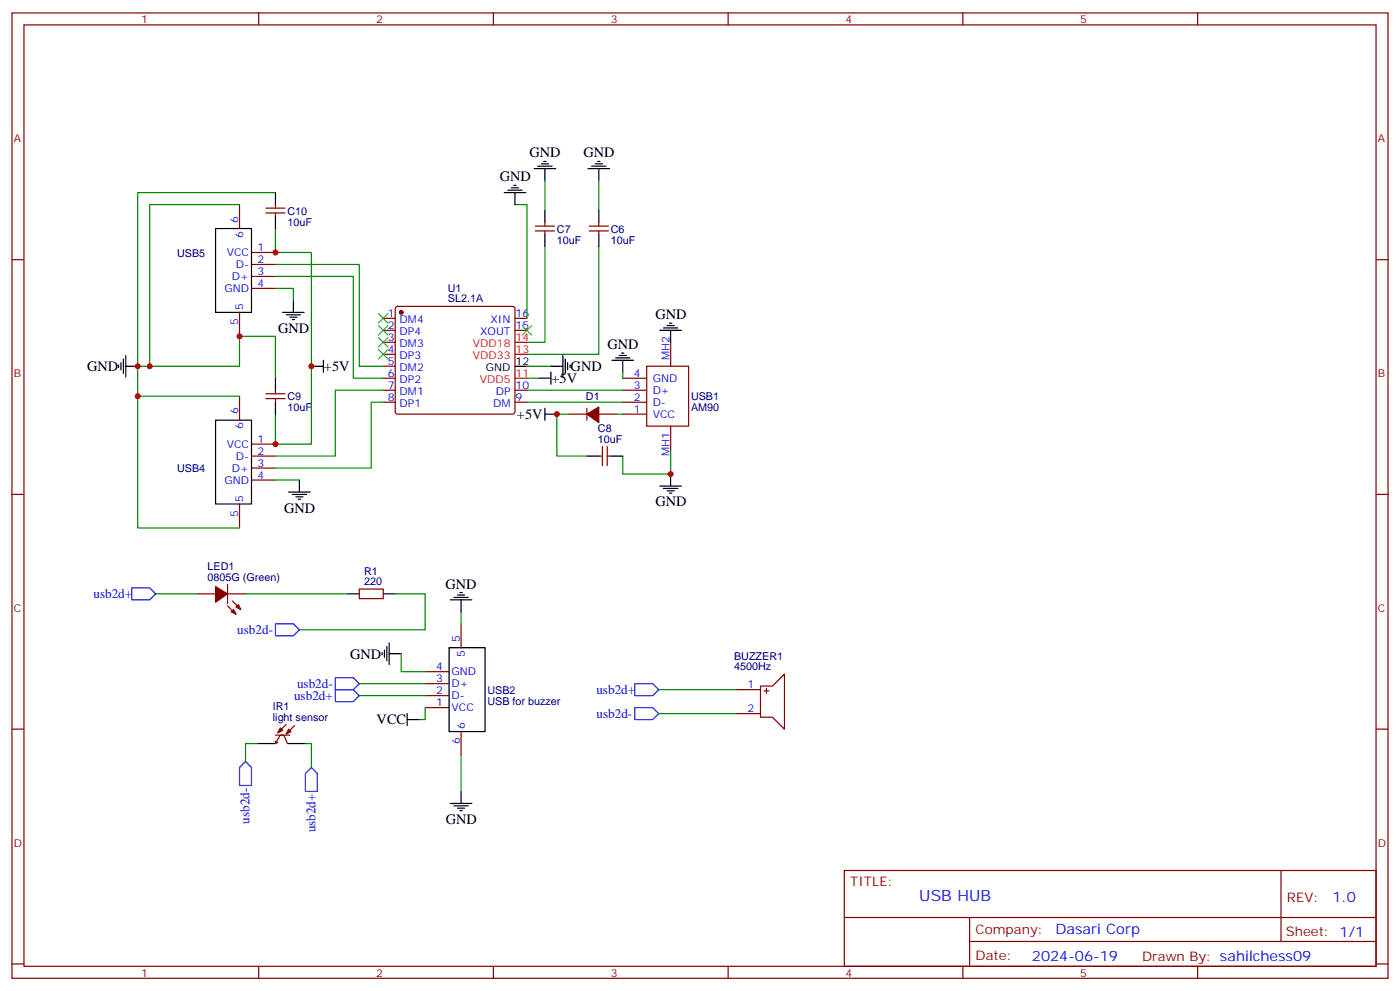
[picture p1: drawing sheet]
<svg xmlns="http://www.w3.org/2000/svg" width="412mm" height="292mm" viewBox="0 0 412 292" stroke-linecap="round" stroke-linejoin="round" font-family="sans-serif">
<g fill="none" stroke="#870000" stroke-width=".35">
<path d="M3.5 3.8h405.4v284.3h-405.4zM7.1 7.3h398.2v277.3h-398.2zM76.2 3.8v3.5M145.3 3.8v3.5M214.5 3.8v3.5M283.6 3.8v3.5M352.8 3.8v3.5M3.5 76.5h3.6M70.6 60.3v7M74.1 74.4h7M74.1 77.9h7M78.3 62.7h5.7"/>
<path d="M78.3 61.3h5.7M81.1 60.3v1M81.1 62.7v1.1M157.7 68h5.6M157.7 66.6h5.6M160.5 65.5v1.1M160.5 68v1.1M173.6 68h5.6M173.6 66.6h5.6M176.4 65.5v1.1M176.4 68v1.1M405.3 76.5h3.6"/>
<path d="M70.6 92v7.1M74.1 81.4h7M74.1 84.9h7M112.9 93.8h3.5M112.9 97.3h3.5M116.7 90.4l.4-.2h33.9l.5 .2 .2 .5v30.4l-.2 .5-.5 .2h-33.9l-.5-.2-.2-.5v-30.4zM151.7 93.8h3.5M151.7 97.3h3.5M70.6 116.7v7.1M78.3 117.4h5.7M78.3 116h5.7M81.1 114.9v1.1"/>
<path d="M81.1 117.4v1.1M112.9 100.8h3.5M112.9 104.4h3.5M112.9 107.9h3.5M112.9 111.4h3.5M112.9 114.9h3.5M112.9 118.5h3.5M151.7 114.9h3.5M151.7 118.5h3.5M183.4 111.4h7.1M183.4 114.9h7.1M183.4 118.5h7.1"/>
<path d="M190.5 107.9h12.3v17.6h-12.3zM197.6 100.8v7.1M74.1 130.8h7M74.1 134.3h7M74.1 137.9h7M167.6 122h5.3M172.9 120.2v3.6M176.4 134.3h1M176.4 122h5.3M177.4 131.5v5.7M178.9 134.3h1M178.9 131.5v5.7"/>
<path d="M183.4 122h7.1M197.6 125.5v7.1M3.5 145.6h3.6M70.6 148.4v7.1M74.1 141.4h7M405.3 145.6h3.6M58.2 174.9h5.3M67 174.9h5.3M67 178.4l2.5 2.5M67 172.1v5.6M68.4 177l2.5 2.5M105.8 173.5h7.1v2.8h-7.1z"/>
<path d="M125.2 197.8h7.1M135.8 183.7v7.1M3.5 214.8h3.6M81.1 219l1.4-2.5h1.1l1.1 2.5M81.1 218.3v.7M81.1 216.5h4.3M81.8 218.7l-.7 .3M84.3 213.4l-2.5 2.4M86.8 213.7l-2.5 2.5M125.2 208.4h7.1M125.2 204.9h7.1M125.2 201.4h7.1"/>
<path d="M135.8 215.5v7M217 203.1h7M217 210.2h7M224 202.1h3.5l3.6-3.6v16.3l-3.6-3.6h-3.5zM225.1 203.5h1.4M225.8 202.8v1.4M405.3 214.8h3.6M248.7 256.4h156.6v28.2h-156.6zM377.3 256.4v20.9M248.7 270.2h156.5M285.6 277.3h119.6M285.6 270.2v14.2"/>
<path d="M3.5 283.9h3.6M76.2 284.6v3.5M145.3 284.6v3.5M214.5 284.6v3.5M283.6 284.6v3.5M352.8 284.6v3.5M405.3 283.9h3.6"/>
</g>
<g fill="#870000" stroke="#870000" stroke-width=".35">
<path d="M172.9 122l3.5-2.1v4.6z"/>
<path d="M82.5 214.4l.8 .7-1.5 .7z"/>
<path d="M85 214.8l.7 .7-1.4 .7z"/>
<path d="M69.5 178.8l.7-.7 .7 1.4z"/>
<path d="M68.1 180.2l.7-.7 .7 1.4z"/>
<path d="M63.5 172.8l3.5 2.1-3.5 2.5z"/>
<circle cx="118.2" cy="92" r=".53"/>
</g>
<path d="M151.7 111.4h3.5M151.7 104.4h3.5M151.7 100.8h3.5" fill="none" stroke="#f00" stroke-width=".35"/>
<g fill="none" stroke="#000" stroke-width=".35">
<path d="M81.1 56.7v3.6M148.5 56.7h6.4M149.6 56h4.2M150.6 55.3h2.2M151.3 54.6h.7M151.7 56.7v3.6M157.3 49.7h6.4M158.4 49h4.2M159.5 48.3h2.1M160.2 47.6h.7M160.5 49.7v3.5M173.2 49.7h6.4"/>
<path d="M174.3 49h4.2M175.3 48.3h2.1M176 47.6h.7M176.4 49.7v3.5M63.5 67.3h10.6v24.7h-10.6zM81.1 63.8v3.5M160.5 62v3.5M160.5 69.1v3.5M176.4 62v3.5M176.4 69.1v3.5M83.3 92h6.3M84.3 92.7h4.2"/>
<path d="M85.4 93.4h2.1M86.1 94.1h.7M86.4 88.5v3.5M194.4 97.3h6.3M195.4 96.6h4.3M196.5 95.9h2.1M197.2 95.2h.7M197.6 97.3v3.5M34.9 107.5v.7M35.6 106.8v2.1M36.3 105.8v4.2M37 107.9h3.6"/>
<path d="M37 104.7v6.4M81.1 111.4v3.5M81.1 118.5v3.5M91.7 107.9h3.5M95.2 106.1v3.5M151.7 107.9h3.5M158.7 111.4h3.6M162.3 107.9h3.5M162.3 109.6v3.6M165.8 104.7v6.4M166.5 105.8v4.2M167.2 106.8v2.1"/>
<path d="M167.9 107.5v.7M180.3 106.1h6.3M181.3 105.4h4.3M182.4 104.7h2.1M183.1 104h.7M183.4 106.1v3.5M63.5 123.8h10.6v24.6h-10.6zM160.5 122h3.5M160.5 120.2v3.6M172.9 134.3h3.5M179.9 134.3h3.5M197.6 139.6v3.6"/>
<path d="M85 144.9h6.4M86.1 145.6h4.2M87.1 146.3h2.2M87.8 147h.7M88.2 141.4v3.5M194.4 143.2h6.3M195.4 143.9h4.3M196.5 144.6h2.1M197.2 145.3h.7M102.3 174.9h3.5M112.9 174.9h3.5M132.6 176.7h6.4"/>
<path d="M133.7 176h4.2M134.8 175.3h2.1M135.5 174.6h.7M135.8 176.7v3.5M112.5 192.2v.7M113.2 191.5v2.1M113.9 190.4v4.3M114.7 192.5h3.5M114.7 189.4v6.3M132.3 190.8h10.6v24.7h-10.6zM75.8 219h5.3M84.7 219h5.3"/>
<path d="M119.9 211.9h3.6M119.9 210.2v3.5M132.6 236.6h6.4M133.7 237.3h4.2M134.8 238.1h2.1M135.5 238.8h.7M135.8 233.1v3.5"/>
</g>
<path d="M111.5 92.4l2.8 2.8M111.5 95.9l2.8 2.8M111.5 99.4l2.8 2.8M114.3 92.4l-2.8 2.8M114.3 95.9l-2.8 2.8M114.3 99.4l-2.8 2.8M153.8 95.9l2.8 2.8M156.6 95.9l-2.8 2.8M111.5 102.9l2.8 2.9M114.3 102.9l-2.8 2.9" fill="none" stroke="#3c3" stroke-width=".35"/>
<g fill="none" stroke="#008700" stroke-width=".35">
<path d="M81.1 56.7h-40.5v51.2h3.5v-47.6h26.5M160.5 53.2v8.8M176.4 53.2v8.8M81.1 67.3v7.1h10.6v56.4h-10.6v-8.8M81.1 77.9h24.7v30h7.1M151.7 60.3h3.5v33.5M160.5 72.6v28.2h-5.3M176.4 72.6v31.8h-21.2M81.1 84.9h5.3v3.6M81.1 81.4h23v30h8.8M40.6 107.9v47.6h30M40.6 116.7h30"/>
<path d="M44.1 107.9h26.5v-8.8h10.5v12.3M112.9 114.9h-14.1v19.4h-17.7M112.9 118.5h-3.5v19.4h-28.3M155.2 111.4h3.5M155.2 107.9h7.1M155.2 118.5h28.2M155.2 114.9h28.2M183.4 109.6v1.8M167.6 122h-3.6v12.3h8.9M181.7 122h1.7M197.6 132.6v7h-14.2v-5.3M81.1 141.4h7.1"/>
<path d="M45.9 174.9h12.3M72.3 174.9h30M116.4 174.9h8.8v10.6h-37M118.2 192.5v5.3h7M135.8 180.2v3.5M75.8 219h-3.5v5.3M90 219h1.7v7.1M105.8 201.4h19.4M105.8 204.9h19.4M125.2 208.4v3.5h-1.7M194 203.1h23M194 210.2h23"/>
<path d="M135.8 222.5v10.6"/>
</g>
<path d="M38.8 173.1h5.3l1.8 1.8-1.8 1.8h-5.3zM81.1 183.7h5.3l1.8 1.8-1.8 1.8h-5.3zM98.8 199.6h5.3l1.7 1.8-1.7 1.7h-5.3zM98.8 203.1h5.3l1.7 1.8-1.7 1.8h-5.3zM187 201.4h5.3l1.7 1.7-1.7 1.8h-5.3zM187 208.4h5.3l1.7 1.8-1.7 1.7h-5.3zM72.3 224.3l1.8 1.8v5.3h-3.5v-5.3zM91.7 226.1l1.8 1.7v5.3h-3.5v-5.3z" fill="none" stroke="#00f" stroke-width=".35"/>
<g fill="#c00">
<circle cx="81.1" cy="74.4" r=".88"/>
<circle cx="81.1" cy="130.8" r=".88"/>
<circle cx="91.7" cy="107.9" r=".88"/>
<circle cx="164" cy="122" r=".88"/>
<circle cx="40.6" cy="107.9" r=".88"/>
<circle cx="40.6" cy="116.7" r=".88"/>
<circle cx="44.1" cy="107.9" r=".88"/>
<circle cx="70.6" cy="99.1" r=".88"/>
<circle cx="197.6" cy="139.6" r=".88"/>
</g>
<text font-size="4.6" fill="#00f" x="270.8" y="265.4">USB HUB</text>
<g font-size="4.2">
<text x="156" y="46.4">GND</text>
<text x="171.9" y="46.4">GND</text>
<text x="147.2" y="53.4">GND</text>
<text x="193.1" y="93.9">GND</text>
<text x="81.9" y="98.1">GND</text>
<text x="178.9" y="102.8">GND</text>
<text x="25.7" y="109.3">GND</text>
<text x="95.4" y="109.3">+5V</text>
<text x="162.5" y="112.7">+5V</text>
<text x="168.1" y="109.2">GND</text>
<text x="152.3" y="123.4">+5V</text>
<text x="193.1" y="149.2">GND</text>
<text x="83.7" y="151">GND</text>
<text x="131.2" y="173.4">GND</text>
<text x="103.2" y="194">GND</text>
<text x="110.9" y="213.4">VCC</text>
<text x="131.3" y="242.6">GND</text>
</g>
<g font-size="4.2" fill="#00f">
<text x="392.5" y="265.7">1.0</text>
<text x="310.9" y="275.2">Dasari Corp</text>
<text x="304" y="283">2024-06-19</text>
</g>
<g font-size="3.9" fill="#00f">
<text x="27.5" y="176">usb2d+</text>
<text x="69.9" y="186.8">usb2d-</text>
<text x="87.5" y="202.5">usb2d-</text>
<text x="86.6" y="206.1">usb2d+</text>
<text x="175.7" y="204.3">usb2d+</text>
<text x="175.7" y="211.4">usb2d-</text>
<text x="73.5" y="242.6" transform="rotate(-90 73.5 242.6)">usb2d-</text>
<text x="92.9" y="245.2" transform="rotate(-90 92.9 245.2)">usb2d+</text>
</g>
<g font-size="3.9" fill="#800">
<text x="250.5" y="261">TITLE:</text>
<text x="379.1" y="265.7">REV:</text>
<text x="287.4" y="275.2">Company:</text>
<text x="378.7" y="275.8">Sheet: 1/1</text>
<text x="287.4" y="282.9">Date:</text>
<text x="336.4" y="282.9">Drawn By: sahilchess09</text>
</g>
<g font-size="3.2" fill="#800">
<text x="41.6" y="6.8">1</text>
<text x="110.8" y="6.8">2</text>
<text x="179.9" y="6.8">3</text>
<text x="249.1" y="6.8">4</text>
<text x="318.2" y="6.8">5</text>
<text x="4.1" y="41.9">A</text>
<text x="405.9" y="41.9">A</text>
<text x="4.1" y="111.1">B</text>
<text x="405.9" y="111.1">B</text>
<text x="4.1" y="180.2">C</text>
<text x="405.9" y="180.2">C</text>
<text x="4.1" y="249.3">D</text>
<text x="405.9" y="249.3">D</text>
<text x="41.6" y="287.6">1</text>
<text x="110.8" y="287.6">2</text>
<text x="179.9" y="287.6">3</text>
<text x="249.1" y="287.6">4</text>
<text x="318.2" y="287.6">5</text>
</g>
<g font-size="3.2" fill="#00f">
<text x="70.2" y="65.5" transform="rotate(-90 70.2 65.5)">6</text>
<text x="71.6" y="70" transform="rotate(-90 71.6 70)">6</text>
<text x="66.8" y="75.4">VCC</text>
<text x="75.8" y="74">1</text>
<text x="75.8" y="77.5">2</text>
<text x="68.3" y="82.5">D+</text>
<text x="69.5" y="79">D-</text>
<text x="75.8" y="81.1">3</text>
<text x="66.1" y="86">GND</text>
<text x="75.8" y="84.6">4</text>
<text x="70.2" y="95.8" transform="rotate(-90 70.2 95.8)">5</text>
<text x="71.6" y="91.3" transform="rotate(-90 71.6 91.3)">5</text>
<text x="114.2" y="93.4">1</text>
<text x="117.7" y="95.2">DM4</text>
<text x="144.5" y="95.2">XIN</text>
<text x="151.9" y="93.4">16</text>
<text x="114.2" y="96.9">2</text>
<text x="114.2" y="100.5">3</text>
<text x="117.7" y="98.7">DP4</text>
<text x="141.4" y="98.7">XOUT</text>
<text x="151.9" y="96.9">15</text>
<text x="114.2" y="104">4</text>
<text x="114.2" y="107.5">5</text>
<text x="117.7" y="102.2">DM3</text>
<text x="117.7" y="105.8">DP3</text>
<text x="197.2" y="106.1" transform="rotate(-90 197.2 106.1)">MH2</text>
<text x="114.2" y="111.1">6</text>
<text x="117.7" y="109.3">DM2</text>
<text x="117.7" y="112.8">DP2</text>
<text x="186.7" y="111.1">4</text>
<text x="192.3" y="112.5">GND</text>
<text x="114.2" y="114.6">7</text>
<text x="114.2" y="118.1">8</text>
<text x="117.7" y="116.3">DM1</text>
<text x="117.7" y="119.9">DP1</text>
<text x="145.3" y="119.9">DM</text>
<text x="146" y="116.3">DP</text>
<text x="151.9" y="118.1">9</text>
<text x="151.9" y="114.6">10</text>
<text x="186.7" y="114.6">3</text>
<text x="186.7" y="118.1">2</text>
<text x="192.3" y="116">D+</text>
<text x="192.3" y="119.5">D-</text>
<text x="70.2" y="122" transform="rotate(-90 70.2 122)">6</text>
<text x="186.7" y="121.6">1</text>
<text x="192.3" y="123">VCC</text>
<text x="66.8" y="131.9">VCC</text>
<text x="71.6" y="126.5" transform="rotate(-90 71.6 126.5)">6</text>
<text x="75.8" y="130.5">1</text>
<text x="69.5" y="135.4">D-</text>
<text x="75.8" y="134">2</text>
<text x="75.8" y="137.5">3</text>
<text x="197.2" y="134.4" transform="rotate(-90 197.2 134.4)">MH1</text>
<text x="66.1" y="142.5">GND</text>
<text x="68.3" y="138.9">D+</text>
<text x="75.8" y="141">4</text>
<text x="71.6" y="147.7" transform="rotate(-90 71.6 147.7)">5</text>
<text x="70.2" y="152.2" transform="rotate(-90 70.2 152.2)">5</text>
<text x="135.5" y="189" transform="rotate(-90 135.5 189)">5</text>
<text x="128.5" y="197.5">4</text>
<text x="136.9" y="193.5" transform="rotate(-90 136.9 193.5)">5</text>
<text x="128.5" y="201">3</text>
<text x="133" y="202.4">D+</text>
<text x="133" y="198.9">GND</text>
<text x="220.2" y="202.8">1</text>
<text x="128.5" y="208.1">1</text>
<text x="128.5" y="204.5">2</text>
<text x="133" y="209.5">VCC</text>
<text x="133" y="206">D-</text>
<text x="220.2" y="209.8">2</text>
<text x="136.9" y="214.8" transform="rotate(-90 136.9 214.8)">6</text>
<text x="135.5" y="219.3" transform="rotate(-90 135.5 219.3)">6</text>
</g>
<g font-size="3.2" fill="#000080">
<text x="84.7" y="63.3">C10</text>
<text x="84.7" y="66.5">10uF</text>
<text x="164" y="71.8">10uF</text>
<text x="164" y="68.6">C7</text>
<text x="179.9" y="71.8">10uF</text>
<text x="179.9" y="68.6">C6</text>
<text x="52.2" y="75.6">USB5</text>
<text x="131.9" y="88.9">SL2.1A</text>
<text x="131.9" y="85.9">U1</text>
<text x="84.7" y="118">C9</text>
<text x="172.6" y="118">D1</text>
<text x="203.6" y="117.9">USB1</text>
<text x="84.7" y="121.2">10uF</text>
<text x="203.6" y="121.1">AM90</text>
<text x="176.1" y="130.5">10uF</text>
<text x="176.1" y="127.2">C8</text>
<text x="52.2" y="139.1">USB4</text>
<text x="61.1" y="167.9">LED1</text>
<text x="61.1" y="171">0805G (Green)</text>
<text x="107.3" y="172.4">220</text>
<text x="107.3" y="169.3">R1</text>
<text x="216.2" y="197.5">4500Hz</text>
<text x="216.2" y="194.3">BUZZER1</text>
<text x="80.4" y="209.1">IR1</text>
<text x="143.6" y="207.6">USB for buzzer</text>
<text x="143.6" y="204.4">USB2</text>
<text x="80.4" y="212.3">light sensor</text>
</g>
<g font-size="3.2" fill="#f00">
<text x="151.9" y="100.5">14</text>
<text x="139.3" y="105.8">VDD33</text>
<text x="139.3" y="102.2">VDD18</text>
<text x="151.9" y="104">13</text>
<text x="141.3" y="112.8">VDD5</text>
<text x="151.9" y="111.1">11</text>
</g>
<g font-size="3.2">
<text x="151.9" y="107.5">12</text>
<text x="143.1" y="109.3">GND</text>
</g>
</svg>
